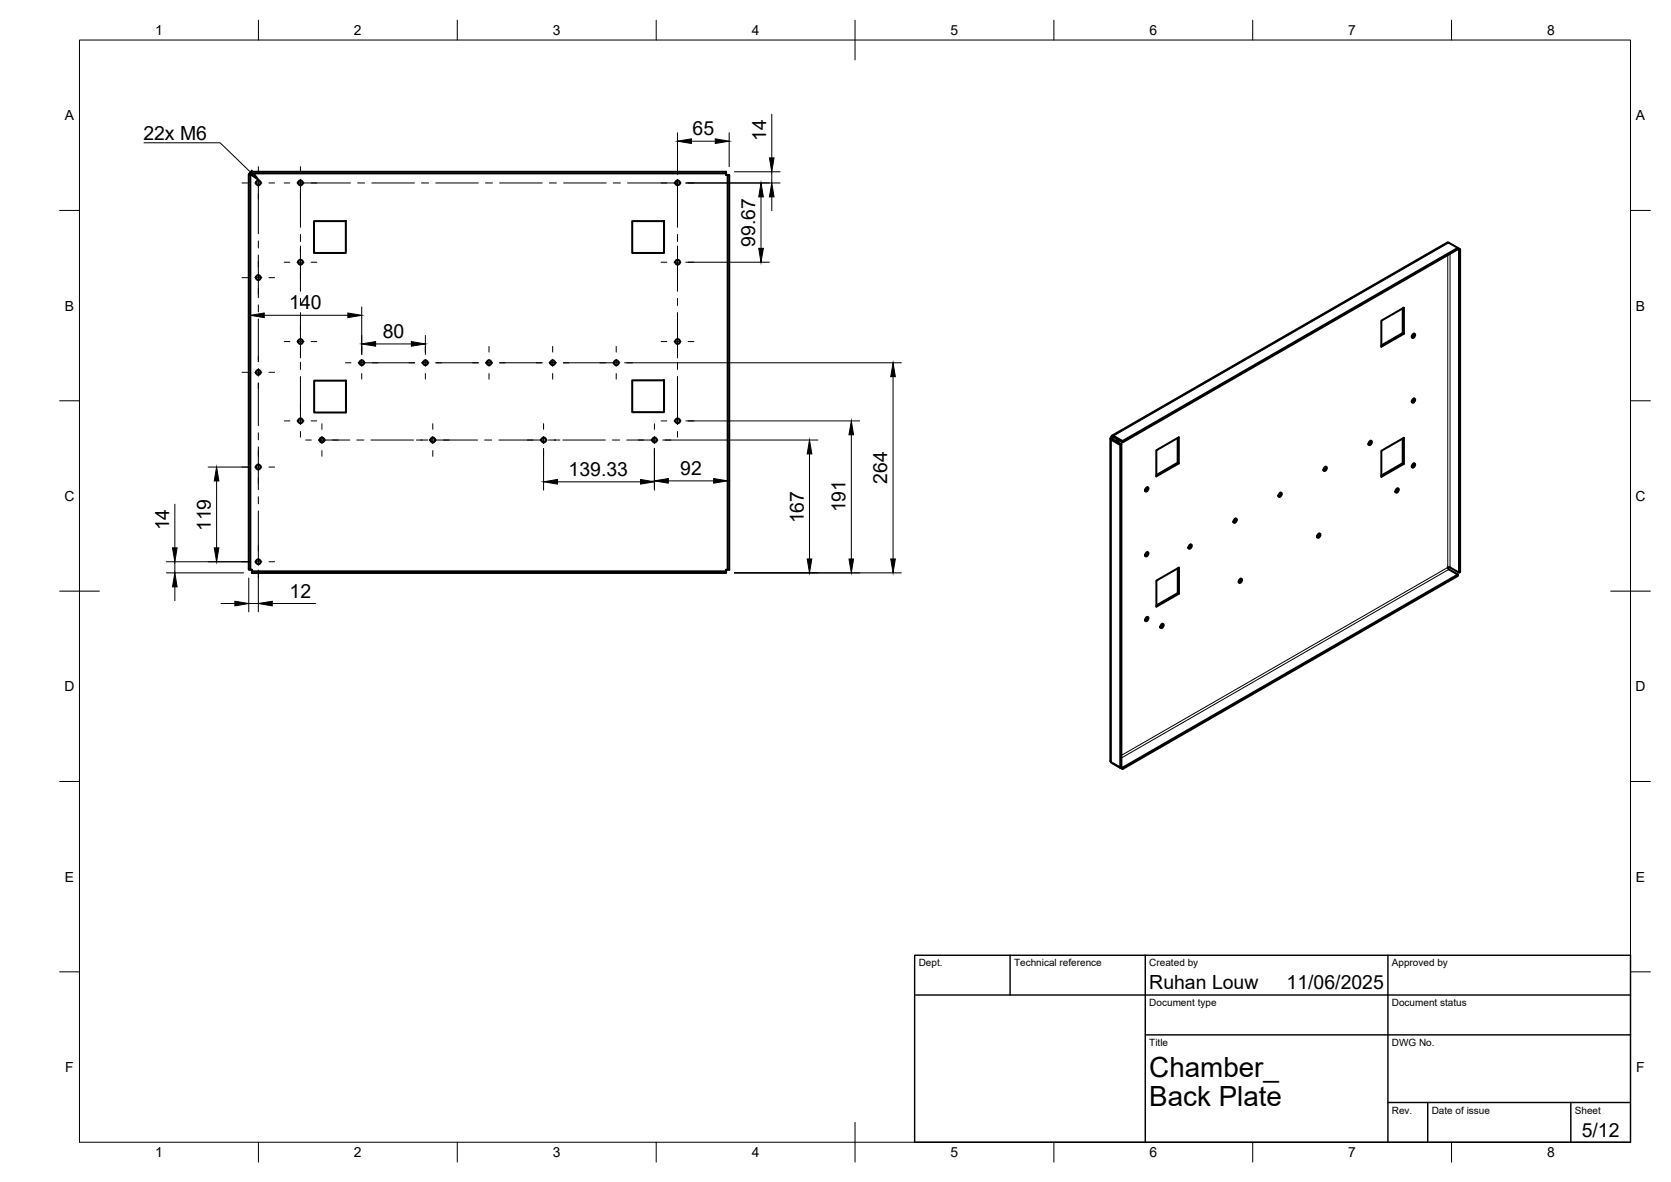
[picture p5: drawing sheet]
<svg xmlns="http://www.w3.org/2000/svg" width="420mm" height="297mm" viewBox="0 0 420 297" stroke-linecap="round" stroke-linejoin="round" font-family="sans-serif">
<!-- layer: Visible -->
<g fill="none" stroke="#000" stroke-width=".51">
<path d="M63.4 43.6v-.4h119.2v.4h-119.2v.4h-.5M79 55.6h8v8h-8zM159 55.6h8v8h-8zM182.6 43.6v.4h.4v99.2h.4v-99.2h-.4M352.7 77.5v6.2l.3 .2-5.7 3.2v-6.5l5.7-3.3v6.6M364.3 61l2.3 1.3v.3l-84.3 48.6-2.3-1.3-.3 .1M364.3 61h-.4l-84.3 48.5M366.6 62.6l.3 .2v81.1M366.9 62.8l.2-.2-.5-.3-84.3 48.5M367.1 62.6v81.1l-.2 .2-2.3-1.3M79 95.7h8v8h-8zM159 95.6h8v8h-8z"/>
<path d="M352.7 83.7l-5.4 3.1M355.2 84.1l.4-.3 .2 .3-.2 .6-.4 .2-.2-.3zM355.5 83.8l-.1 .6-.4 .4M279.2 110.2v81.1M279.4 109.9l.3 .1M279.4 109.9l-.2 .3 .2 .3 2.3 1.3 .3-.1-2.3-1.4v-.3M279.4 109.9l.2-.4h.4l2.3 1.3v.4M281 110.5l-.1 .5M281 110.5l-.4 .3M281.2 110.6v.6M281.7 111.8v81.1M282 111.7v81.1"/>
<path d="M296.1 110.1v6.2l.3 .1-5.7 3.3v-6.5l5.7-3.3v6.5M296.1 116.3l-5.4 3.1M333 117.5l.4-.2 .2 .3-.2 .5-.4 .3-.2-.3zM333.3 117.3l-.1 .5-.4 .4M344.3 111l.4-.2 .2 .3-.2 .5-.4 .3-.2-.3zM344.6 110.8l-.1 .5-.4 .4M352.7 110.2v6.2l.3 .2-5.7 3.2v-6.5l5.7-3.3v6.6M352.7 116.4l-5.4 3.1M355.2 100.4l.4-.3 .2 .3-.2 .6-.4 .2-.2-.3zM355.2 116.7l.4-.3 .2 .3-.2 .6-.4 .2-.2-.3zM355.5 100.1l-.1 .6-.4 .4M355.5 116.4l-.1 .6-.4 .4"/>
<path d="M288.1 122.7l.5-.3 .2 .4-.2 .5-.5 .2-.2-.3zM288.1 139l.5-.3 .2 .3-.2 .6-.5 .2-.2-.3zM288.5 122.4l-.1 .6-.5 .4M288.5 138.7l-.1 .6-.5 .4M299 137.1l.5-.3 .2 .3-.2 .6-.5 .2-.2-.3zM299.4 136.8l-.1 .6-.5 .4M310.4 130.5l.4-.2 .2 .3-.2 .6-.4 .2-.3-.3zM310.7 130.3l-.1 .6-.5 .3M321.7 124l.4-.2 .2 .3-.2 .6-.4 .2-.3-.3zM322 123.8l-.1 .6-.4 .3M331.4 134.3l.4-.2 .2 .3-.2 .5-.4 .3-.2-.3zM331.7 134.1l-.1 .5-.4 .4"/>
<path d="M351.1 123l.4-.3 .2 .3-.2 .6-.4 .2-.2-.3zM351.4 122.7l-.1 .6-.4 .3M62.9 143.2h-.4v-99.2h.4v99.2h.5v.4M183 143.2h-.4v.4h-119.2v.4h119.2v-.4M288.1 155.3l.5-.3 .2 .3-.2 .6-.5 .2-.2-.3zM288.5 155l-.1 .6-.5 .4M292 157l.4-.2 .2 .3-.2 .5-.4 .3-.3-.3zM292.3 156.8l-.1 .5-.4 .4M296.1 142.8v6.2l.3 .2-5.6 3.2v-6.5l5.6-3.3v6.6M296.1 149l-5.3 3.1M311.7 145.7l.4-.3 .2 .3-.2 .6-.4 .2-.2-.3zM312 145.4l-.1 .6-.4 .3"/>
<path d="M364.3 143.1l2.3 1.3-84.3 48.5M364.6 142.6h-.6l.3 .5M366.6 144.4v.3l-84.3 48.6M279.2 191.3l.2 .3 2.3 1.3 .3-.1M280 191.9h.1M280 191.9l2.3 1.4v-.4l-.3-.1"/>
<circle cx="64.9" cy="45.9" r=".6"/>
<circle cx="75.6" cy="45.9" r=".6"/>
<circle cx="170.4" cy="45.9" r=".6"/>
<circle cx="64.9" cy="69.8" r=".6"/>
<circle cx="75.6" cy="65.9" r=".6"/>
<circle cx="170.4" cy="65.9" r=".6"/>
<circle cx="64.9" cy="93.6" r=".6"/>
<circle cx="75.6" cy="85.8" r=".6"/>
<circle cx="91" cy="91.2" r=".6"/>
<circle cx="107" cy="91.2" r=".6"/>
<circle cx="123" cy="91.2" r=".6"/>
<circle cx="139" cy="91.2" r=".6"/>
<circle cx="155" cy="91.2" r=".6"/>
<circle cx="170.4" cy="85.8" r=".6"/>
<circle cx="64.9" cy="117.4" r=".6"/>
<circle cx="75.6" cy="105.8" r=".6"/>
<circle cx="81" cy="110.6" r=".6"/>
<circle cx="108.8" cy="110.6" r=".6"/>
<circle cx="136.7" cy="110.6" r=".6"/>
<circle cx="164.6" cy="110.6" r=".6"/>
<circle cx="170.4" cy="105.8" r=".6"/>
<circle cx="64.9" cy="141.2" r=".6"/>
</g>
<!-- layer: Visible Narrow -->
<path d="M364 64.1v78.5l-82 47.2M364.3 61l-84.3 48.5-.3 .8-.3 .2v81.1M364.6 63.8v78.8M364.3 143.1l-82.3 47.4M280 191.9h.1" fill="none" stroke="#000" stroke-width=".25"/>
<!-- layer: BORDER -->
<g fill="none" stroke="#000" stroke-width=".25">
<path d="M20 10.1h390v276.9h-390zM65 5.1v5M115 5.1v5M165 5.1v5M215 5.1v10M265 5.1v5M315 5.1v5M365 5.1v5M15 52.9h5M410 52.9h5M15 100.7h5M410 100.7h5"/>
<path d="M15 148.6h10M405 148.6h10M15 196.4h5M410 196.4h5M15 244.2h5M410 244.2h5M65 287v5M115 287v5M165 287v5M215 282.1v9.9M265 287v5M315 287v5"/>
<path d="M365 287v5"/>
</g>
<!-- layer: TITLEBLOCK -->
<path d="M230 240.1h180v46.9h-180zM230 250h180M254 240.1v9.9M288 240.1v46.9M349 240.1v46.9M288 260.1h122M349 277.1h61M359 277.1v9.9M395 277.1v9.9" fill="none" stroke="#000" stroke-width=".36"/>
<!-- layer: Smart Centers -->
<g fill="none" stroke="#000" stroke-width=".25">
<path d="M60.9 46h1.4M64.1 46h1.7M65 41.9v1.4M65 45.1v13.6M67.6 46h1.4M71.5 46h1.4M74.7 46h13.4M75.5 41.9v1.4M75.5 45.1v12M75.5 58.9v1.8M89.9 46h1.8M93.5 46h10.7"/>
<path d="M106 46h1.8M109.6 46h10.7M122.1 46h1.7M125.6 46h10.7M138.1 46h1.8M141.7 46h10.7M154.2 46h1.8M157.8 46h13.4M170.3 41.9v1.4M170.3 45.1v12M170.3 58.9v1.8M173 46h1.5"/>
<path d="M60.9 69.8h1.4M64.1 69.8h1.7M65 60.5v1.8M65 64.1v10.7M65 76.6v1.8M67.6 69.8h1.4M71.5 65.9h1.4M74.7 65.9h1.8M75.5 61.8v11.4M75.5 75v1.8M75.5 78.6v11.3M78.2 65.9h1.5"/>
<path d="M166.2 65.9h1.5M169.5 65.9h1.7M170.3 61.8v11.4M170.3 75v1.8M170.3 78.6v11.3M173 65.9h1.5M60.9 93.6h1.4M64.1 93.6h1.7M65 80.2v10.7M65 92.7v1.8M65 96.3v10.7M67.6 93.6h1.4"/>
<path d="M71.5 85.8h1.4M74.7 85.8h1.8M75.5 91v1.8M75.5 94.6v12.1M78.2 85.8h1.5M86.8 91.2h1.5M90.1 91.2h14.2M91 87.1v1.4M91 90.3v1.8M91 93.9v1.4M106 91.2h1.8M107 87.1v1.4"/>
<path d="M107 90.3v1.8M107 93.9v1.4M109.6 91.2h10.7M122.1 91.2h1.7M123 87.1v1.4M123 90.3v1.8M123 93.9v1.4M125.6 91.2h10.7M138 91.2h1.9M139 87.1v1.4M139 90.3v1.8M139 93.9v1.4"/>
<path d="M141.6 91.2h14.3M154.9 87.1v1.4M154.9 90.3v1.8M154.9 93.9v1.4M157.6 91.2h1.4M166.2 85.8h1.5M169.5 85.8h1.7M170.3 91v1.8M170.3 94.6v12.1M173 85.8h1.5M60.9 117.4h1.4M64.1 117.4h1.7"/>
<path d="M65 108.8v1.7M65 112.3v10.7M67.6 117.4h1.4M71.5 105.8h1.4M74.7 105.8h1.8M75.5 108.4v1.5M76.9 110.6h1.4M78.2 105.8h1.5M80.1 110.6h7.8M80.9 106.5v1.4M80.9 109.7v1.8M80.9 113.2v1.5"/>
<path d="M89.7 110.6h1.8M93.3 110.6h10.7M104.7 110.6h2.9M107.9 110.6h12.2M108.8 106.5v1.4M108.8 109.7v1.8M108.8 113.2v1.5M121.9 110.6h1.7M125.4 110.6h12.2M136.7 106.5v1.4M136.7 109.7v1.8M136.7 113.2v1.5"/>
<path d="M137.9 110.6h2.9M141.5 110.6h10.7M154 110.6h1.8M157.6 110.6h7.8M164.5 106.5v1.4M164.5 109.7v1.8M164.5 113.2v1.5M166.2 105.8h1.5M167.2 110.6h1.5M169.5 105.8h1.7M170.3 108.4v1.5M173 105.8h1.5"/>
<path d="M65 124.8v1.8M65 128.4v13.7M60.9 141.2h1.4M64.1 141.2h1.7M65 143.9v1.4M67.6 141.2h1.4"/>
</g>
<!-- layer: FD_Dimensions -->
<g fill="none" stroke="#000" stroke-width=".25">
<path d="M170.3 33.4v10.5M173.8 35.5h6.1M183.3 33.4v8.5M194.1 28.7v11M172.4 46h23.8M184.7 43.2h11.5M191.3 49.5v12.9M194.1 43.2v2.8M194.1 49.5v3.5M62.9 77.1v3.1M66.4 79.2h21.1M91 77.1v12"/>
<path d="M172.4 65.9h21M94.4 86.4h9M107 84.3v4.8M157.1 91.2h69.6M224.6 94.7v45.8M52.3 117.4h10.5M136.7 112.7v10.5M164.5 112.7v10.5M166.6 110.6h39.1M172.4 105.8h43.8M203.5 114.1v26.4M214.1 109.3v31.2"/>
<path d="M44 126.7v11M54.5 120.9v16.8M140.2 121.1h20.9M168 120.8h11.5M41.8 144h19.5M41.8 141.2h21M44 141.2v2.8M44 147.5v3.5M55.6 151.7h3.5M62.5 145.3v8.5M62.5 151.7h2.5M65 143.3v10.5"/>
<path d="M68.5 151.7h10.9M184.7 144h42"/>
</g>
<g fill="#000" stroke="#000" stroke-width=".25">
<path d="M170.3 35.5l3.5-.6v1.2zM179.9 34.9l3.4 .6-3.4 .6zM193.5 39.7h1.1l-.5 3.5zM191.3 46l.6 3.5h-1.1zM194.1 46l.5 3.5h-1.1zM62.9 79.2l3.5-.5v1.1zM87.5 78.7l3.5 .5-3.5 .6zM190.8 62.4h1.1l-.6 3.5zM91 86.4l3.4-.6v1.2zM103.4 85.8l3.6 .6-3.6 .6zM224.6 91.2l.5 3.5h-1.1zM203.5 110.6l.6 3.5h-1.1z"/>
<path d="M214.1 105.8l.5 3.5h-1.1zM43.4 137.7h1.1l-.5 3.5zM53.9 137.7h1.1l-.5 3.5zM54.5 117.4l.5 3.5h-1.1zM136.7 121.1l3.5-.6v1.2zM161.1 120.5l3.4 .6-3.4 .6zM164.5 120.8l3.5-.5v1.1zM179.5 120.3l3.4 .5-3.4 .6zM44 144l.5 3.5h-1.1zM59.1 151.1l3.4 .6-3.4 .6zM65 151.7l3.5-.6v1.2zM203 140.5h1.1l-.6 3.5z"/>
<path d="M213.5 140.5h1.1l-.5 3.5zM224 140.5h1.1l-.5 3.5z"/>
</g>
<!-- layer: Hole Notes -->
<path d="M63.3 42.8l2.1 2.8-2.9-2z" fill="#000" stroke="#000" stroke-width=".25"/>
<path d="M36.2 35.9h19.2l7.5 7.3" fill="none" stroke="#000" stroke-width=".25"/>
<g font-size="7">
<text x="289" y="270.6">Chamber_</text>
<text x="289" y="278.1">Back Plate</text>
</g>
<g font-size="4.9">
<text x="36" y="35.2">22x M6</text>
<text x="174.1" y="34">65</text>
<text x="192.7" y="35.3" transform="rotate(-90 192.7 35.3)">14</text>
<text x="189.9" y="62" transform="rotate(-90 189.9 62)">99.67</text>
<text x="72.7" y="77.8">140</text>
<text x="96.2" y="85">80</text>
<text x="143" y="119.6">139.33</text>
<text x="171" y="119.4">92</text>
<text x="223.1" y="121.6" transform="rotate(-90 223.1 121.6)">264</text>
<text x="202.1" y="131.5" transform="rotate(-90 202.1 131.5)">167</text>
<text x="212.6" y="128.8" transform="rotate(-90 212.6 128.8)">191</text>
<text x="42.5" y="133.3" transform="rotate(-90 42.5 133.3)">14</text>
<text x="53" y="133.5" transform="rotate(-90 53 133.5)">119</text>
<text x="72.8" y="150.3">12</text>
<text x="289" y="248.5">Ruhan Louw</text>
<text x="323.5" y="248.5">11/06/2025</text>
<text x="397.7" y="285.7">5/12</text>
</g>
<g font-size="3.5">
<text x="39" y="8.8">1</text>
<text x="89" y="8.8">2</text>
<text x="139" y="8.8">3</text>
<text x="189" y="8.8">4</text>
<text x="239" y="8.8">5</text>
<text x="289" y="8.8">6</text>
<text x="339" y="8.8">7</text>
<text x="389" y="8.8">8</text>
<text x="16.3" y="30.2">A</text>
<text x="411.3" y="30.2">A</text>
<text x="16.3" y="78">B</text>
<text x="411.3" y="78">B</text>
<text x="16.2" y="125.9">C</text>
<text x="411.2" y="125.9">C</text>
<text x="16.2" y="173.7">D</text>
<text x="411.2" y="173.7">D</text>
<text x="16.3" y="221.6">E</text>
<text x="411.3" y="221.6">E</text>
<text x="16.4" y="269.4">F</text>
<text x="411.4" y="269.4">F</text>
<text x="39" y="290.8">1</text>
<text x="89" y="290.8">2</text>
<text x="139" y="290.8">3</text>
<text x="189" y="290.8">4</text>
<text x="239" y="290.8">5</text>
<text x="289" y="290.8">6</text>
<text x="339" y="290.8">7</text>
<text x="389" y="290.8">8</text>
</g>
<g font-size="2.5">
<text x="231" y="242.9">Dept.</text>
<text x="255" y="242.9">Technical reference</text>
<text x="289" y="242.9">Created by</text>
<text x="350" y="242.9">Approved by</text>
<text x="289" y="252.8">Document type</text>
<text x="350" y="252.8">Document status</text>
<text x="289" y="262.9">Title</text>
<text x="350" y="262.9">DWG No.</text>
<text x="350" y="279.9">Rev.</text>
<text x="360" y="279.9">Date of issue</text>
<text x="396" y="279.9">Sheet</text>
</g>
</svg>
